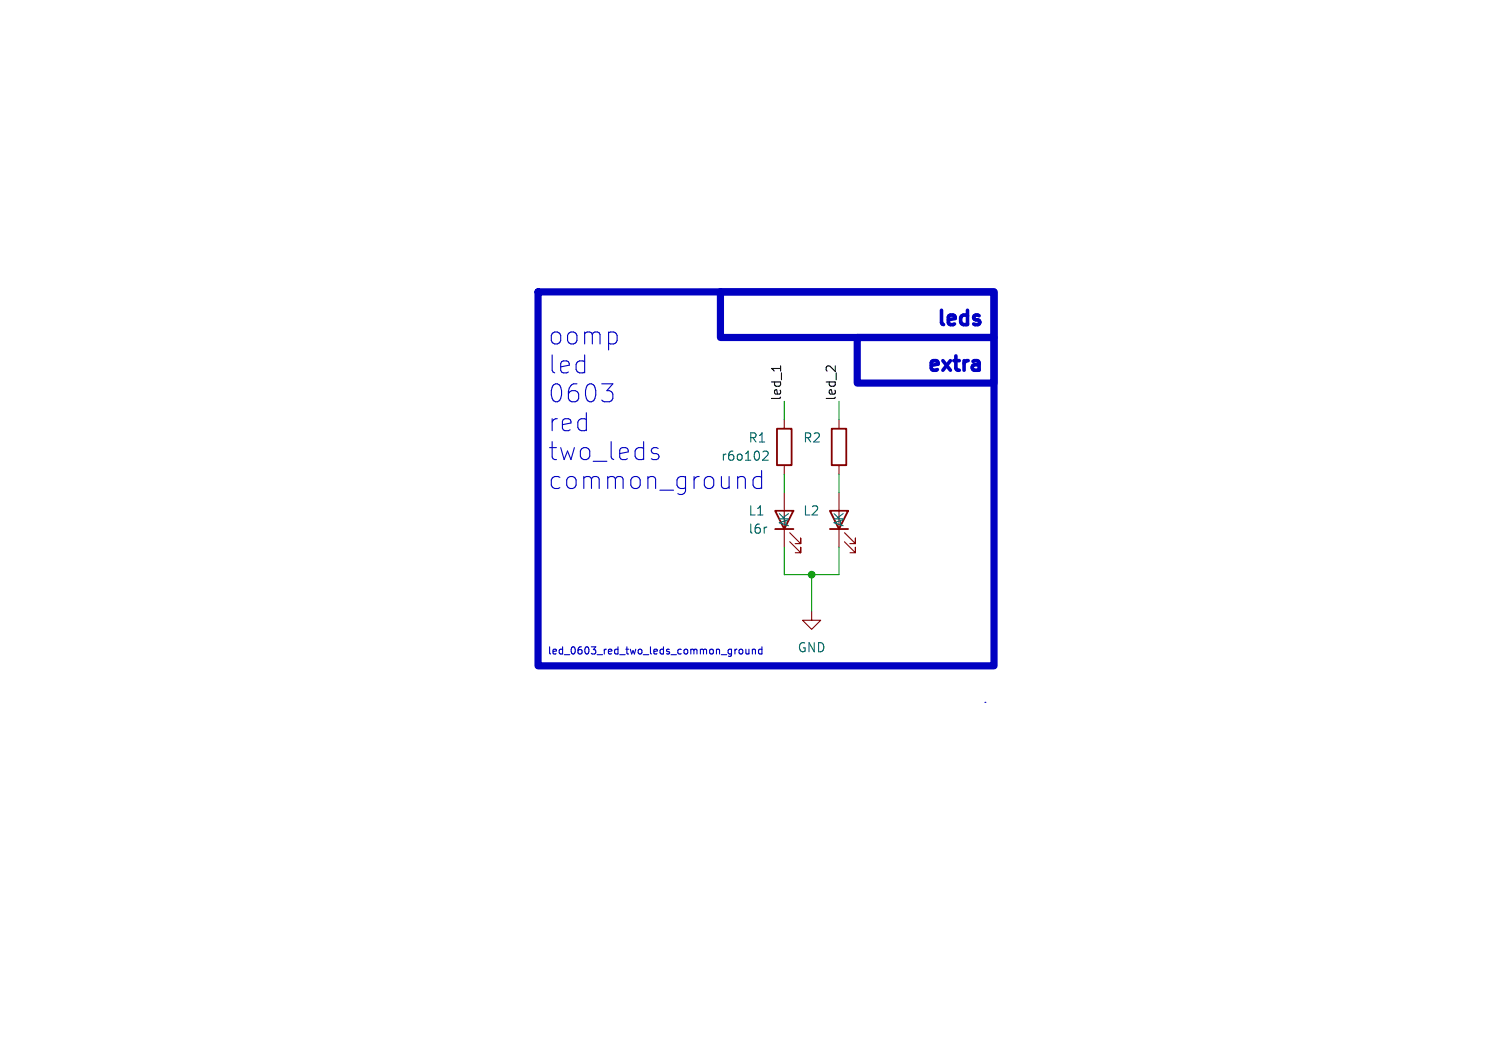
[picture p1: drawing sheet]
<svg xmlns="http://www.w3.org/2000/svg" width="210mm" height="148mm" viewBox="0 0 210 148" stroke-linecap="round" stroke-linejoin="round" font-family="sans-serif">
<path d="M108.2 59.7h2v5.1h-2zM115.8 59.7h2.1v5.1h-2.1zM107.9 71.1h2.6l-1.3 2.6zM107.9 73.7h2.6M115.6 71.1h2.5l-1.3 2.6zM115.6 73.7h2.5" fill="none" stroke="#840000" stroke-width=".25"/>
<g fill="none" stroke="#840000" stroke-width=".15">
<path d="M109.2 58.4v1.3M116.8 58.4v1.3M109.2 64.8v1.2M109.2 68.6v2.5M109.2 73.7v2.5M110 75.4l1.5 1.6v-.8v.8h-.8M110 74.2l1.5 1.5v-.8v.8h-.8M116.8 64.8v1.2M116.8 68.6v2.5M116.8 73.7v2.5M117.6 75.4l1.5 1.6v-.8v.8h-.7M117.6 74.2l1.5 1.5v-.8v.8h-.7"/>
<path d="M113 85.1v1.3h1.3l-1.3 1.2-1.2-1.2h1.2"/>
</g>
<path d="M106.3 62.9l.4-.1 .2 .1 .1 .3-.1 .2-.7 .7h.8M106.7 73.4h.1" fill="none" stroke="#006464" stroke-width=".15"/>
<path d="M108.7 50.9v.8M116.3 50.9v.8l-.7-.7-.3-.1-.2 .2" fill="none" stroke="#0f0f0f" stroke-width=".15"/>
<path d="M136.1 50.2l.3 .3v1M136.2 44.5l.3 .3-.1 .3-.2 .1M136.2 43.9l.2 .1M136.4 51.5h-.7M136.4 50.7l-.7 .1" fill="none" stroke="#0000c2" stroke-width=".5"/>
<g fill="none" stroke="#0000c2" stroke-width=".15">
<path d="M83.8 53.4h1.5l-.8 1M84.9 54.4l.3 .2 .1 .3v.6l-.1 .2-.3 .2M90.8 63l.9 .3 .1 .2-.1 .4-.3 .1h-.5M90.8 62.4l.3-.1h.3l.3 .1M103.1 66.3h.3l.3 .2 .1 .2v1.3M106.1 66.5l-.3-.2h-.5l-.2 .2-.2 .3v.7l.2 .4 .2 .1h.5l.3-.1M106.1 65.5v2.5M102.5 90.4h.1M103 90.5l.1-.1 .3 .1v.4l-.1 .1-.2 .1-.1-.1zM103.9 90.4v.6l.3 .1 .1-.1M104.3 90.4v.7M104.8 90.5l.1-.1h.3v.7"/>
<path d="M104.8 90.4v.7M106.1 90.4h-.3l-.2 .2 .1 .4h.4M106.1 90.1v1M137.2 97.8h.1"/>
</g>
<path d="M74.9 40.6h63.5v52.1h-63.5zM100.3 40.6h38.1v6.4h-38.1zM119.4 47h19v6.3h-19z" fill="none" stroke="#0000c2" stroke-width="1"/>
<path d="M109.2 55.9v2.5M116.8 55.9v2.5M109.2 76.2v3.8h7.6v-3.8M109.2 66v2.6M116.8 66v2.6M113 80v5.1" fill="none" stroke="#009600" stroke-width=".15"/>
<circle cx="113" cy="80" r=".46" fill="#009600" stroke="#009600" stroke-width=".15"/>
<g font-size="3.5" fill="#0000c2">
<text x="76.2" y="48.2">oomp</text>
<text x="76.2" y="52.2">led</text>
<text x="76.2" y="56.3">0603</text>
<text x="76.2" y="60.3">red</text>
<text x="76.2" y="64.3">two_leds</text>
<text x="76.2" y="68.3">common_ground</text>
</g>
<g font-size="2.8" fill="#0000c2">
<text x="129.9" y="45.5">leds</text>
<text x="128.5" y="51.8">extra</text>
</g>
<g font-size="1.8" fill="#0f0f0f">
<text x="108.9" y="55.9" transform="rotate(-90 108.9 55.9)">led_1</text>
<text x="116.5" y="55.9" transform="rotate(-90 116.5 55.9)">led_2</text>
</g>
<g font-size="1.8" fill="#006464">
<text x="100.3" y="64.4">r6o102</text>
<text x="104.1" y="61.8">R1</text>
<text x="111.8" y="61.8">R2</text>
<text x="104.1" y="72">L1</text>
<text x="111.8" y="72">L2</text>
<text x="104.1" y="74.5">l6r</text>
<text x="110.1" y="73.4" transform="rotate(-90 110.1 73.4)">AK</text>
<text x="117.7" y="73.4" transform="rotate(-90 117.7 73.4)">AK</text>
<text x="111" y="91">GND</text>
</g>
<text font-size="1.4" fill="#0000c2" x="76.2" y="91.2">led_0603_red_two_leds_common_ground</text>
</svg>
